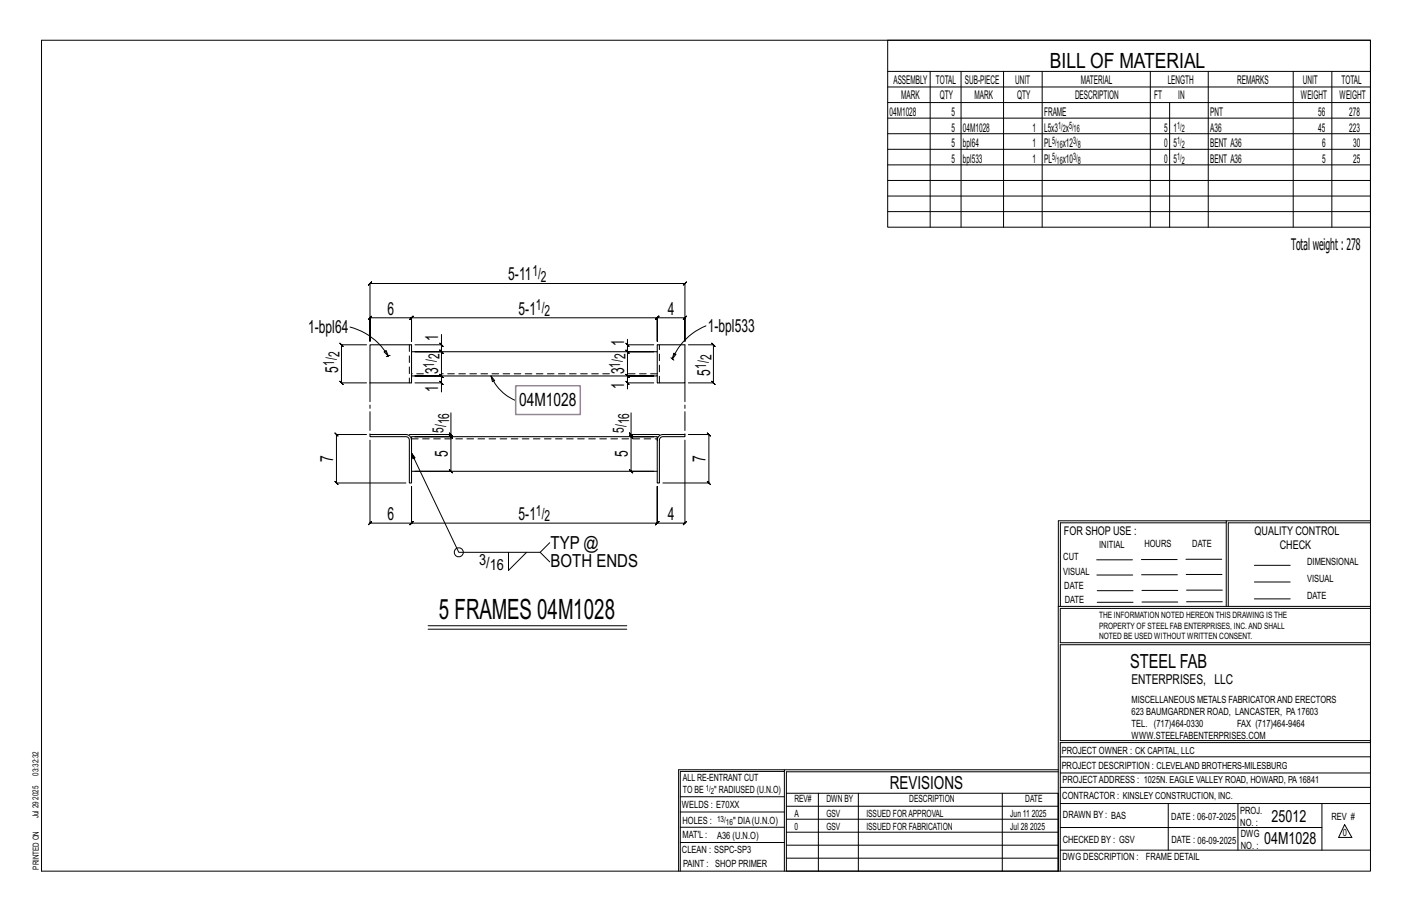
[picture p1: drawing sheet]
<svg xmlns="http://www.w3.org/2000/svg" width="432mm" height="279mm" viewBox="0 0 432 279" stroke-linecap="round" stroke-linejoin="round" font-family="sans-serif">
<g fill="none" stroke="#000" stroke-width=".31">
<path d="M12.7 12.3h406.4v254h-406.4zM271.5 12.3h147.6v57.2h-147.6zM271.5 21.8h147.6M271.5 26.6h147.6M271.5 31.4h147.6M271.5 36.1h147.6M284.5 21.8v47.7M293.9 21.8v47.7M306.9 21.8v47.7M318.7 21.8v47.7M351.8 21.8v47.7M357.7 31.4v38.1"/>
<path d="M369.5 21.8v47.7M395.5 21.8v47.7M407.3 21.8v47.7M271.5 40.9h147.6M271.5 45.6h147.6M271.5 50.4h147.6M271.5 55.2h147.6M271.5 59.9h147.6M271.5 64.7h147.6M107 100a19.1 19.1 0 0 1 11.7 8.8M113.1 86.7l-.5 .5 1-1-.5 .5h96.4l-.5 .5 1-1-.5 .5v17.6v-7.2l.5-.5-1 1 .5-.5h-8.5l.5-.5-1 1 .5-.5v7.2v-7.2l.5-.5-1 1 .5-.5h-75.2l.5-.5-1 1 .5-.5v7.2v-7.2l.5-.5-1 1 .5-.5h-12.7l.5-.5-1 1 .5-.5v7.2zM215.9 99.6a18.8 18.8 0 0 0-10.3 10.1"/>
<path d="M112.1 105.4h-7.7l-.5-.5 1 1-.5-.5v11.6l-.5-.5 1 1-.5-.5h7.7M117.5 107.6l.6-.5 .6 1.7zM118.7 108.8l-.6 .2M119.3 108.7l-.6 .1M126.9 117h8.1v2.8M134.5 116.5l1 1zM134.5 104.9l1 1zM135 105.4v2.1l-.5-.5 1 1-.5-.5h-8.1h8.1l-.5-.5 1 1-.5-.5v7.4l-.5-.5 1 1-.5-.5h-8.1h8.1l-.5-.5 1 1-.5-.5v2.1M135 102.3v3.1h-8.1M150.2 114.9l1.1 1.4-.7 .4zM150.2 114.9a13.8 13.8 0 0 0 7.4 7.5M191.4 116.5l1 1z"/>
<path d="M191.4 104.9l1 1zM191.9 105.4v2.1l-.5-.5 1 1-.5-.5h8h-8l-.5-.5 1 1-.5-.5v7.4l-.5-.5 1 1-.5-.5h8h-8l-.5-.5 1 1-.5-.5v2.1M191.9 103.7v1.7h8M199.9 117h-8v1.9M205.2 109.3l.4 .4M205.6 109.7l.5 .4M206 108l.7 .3-1.1 1.4zM210.5 105.4h7.7l-.5-.5 1 1-.5-.5v11.6l-.5-.5 1 1-.5-.5h-7.7M112.1 132.8h-9.2l-.5-.5 1 1-.5-.5v14.8l-.5-.5 1 1-.5-.5h21.2M113.1 134.5v25.4l-.5 .5 1-1-.5 .5h12.7l-.5 .5 1-1-.5 .5v-11.2v11.2l-.5 .5 1-1-.5 .5h75.2l-.5 .5 1-1-.5 .5v-11.2v11.2l-.5 .5 1-1-.5 .5h8.5l-.5 .5 1-1-.5 .5v-25.4M125.8 138.5l.5 1.8 .6-.4-1.1-1.4 14.5 30.3h24.9l2.9-2.9M137.4 132.3l1 1z"/>
<path d="M137.9 132.8v.7l-.5-.5 1 1-.5-.5h-11h11l-.5-.5 1 1-.5-.5v10.6l-.5-.5 1 1-.5-.5h-11M137.9 126.2v6.6h-12.7M192.5 132.3l1 1zM193 132.8v.7l-.5-.5 1 1-.5-.5h6.9h-6.9l-.5-.5 1 1-.5-.5v10.6l-.5-.5 1 1-.5-.5h6.9M193 126.2v6.6h8.6M210.5 132.8h6.3l-.5-.5 1 1-.5-.5v14.8l-.5-.5 1 1-.5-.5h-14.1M375 159.8h-50.7v25.6M375 159.2h-51.3l-.1 107.1M419.1 159.2h-44.1v26.2M419.1 159.8h-43.5v25.6M155.5 168.8v5.6l5.5-5.6M165.2 168.8l2.9 3"/>
<path d="M335.4 171.1h10.9M335.4 175.8h11M349 171h11M349.1 175.7h11M362.7 171h10.9M362.7 175.6h11M383.6 172.8h11M383.6 177.9h11M130.9 191.3h60.8M130.9 192.3h60.8M323.7 185.4h95.4M335.5 184.1h11"/>
<path d="M335.5 180.6h11M349.2 184h11M349.2 180.5h11M362.9 180.4h10.9M362.9 184h10.9M383.6 183.1h11M419.1 186h-94.9v10.5h94.9M419.1 197.1h-94.9v29.3h94.9v.6h-94.9v39.3M239.9 235.8h-31.9v30.5M239.9 235.3h-32.4v31M323.6 235.3h-83.7v31M323.6 235.9h-83.1v6.6"/>
<path d="M324.2 236.3h94.9M324.2 231.4h94.9M208 252.9h31.9M208 257.5h31.9M208 243.6h31.9M208 248.2h31.9M240.5 242.5h83.1v23.8h-83.1zM240.5 258.4h83.1M240.5 254.4h83.1M240.5 250.4h83.1M240.5 246.5h83.1M250.3 242.5v23.8"/>
<path d="M262.5 242.5v23.8M306.5 242.5v23.8M324.2 253h80.1M324.2 245.6h94.9M324.2 259.9h94.9M324.2 240.7h94.9M357.3 245.6v14.3M378.6 245.6v14.3M404.3 245.6v14.3M411.2 252.1l2.2 3.9h-4zM240.5 262.3h83.1"/>
<circle cx="140.3" cy="168.8" r="1.38"/>
</g>
<path d="M125.8 107.5h75.2v7.4h-75.2zM125.8 107.5v-2.1h-12.7v11.6h12.7v-2.1M201 107.5v-2.1h8.5v11.6h-8.5v-2.1M113.1 132.8h11a1.72 1.72 0 0 1 1.7 1.7v13.1h-.6v-13.1l-.3-.7-.8-.3h-11zM125.8 134.5v-1h75.2v14.1h.6l.2-13.6 .9-.5h6.8v-.7h-6.8a1.72 1.72 0 0 0-1.7 1.7M125.8 144.1h75.2" fill="none" stroke="#000" stroke-width=".32"/>
<path d="M125.2 105.4v11.6M129.5 114.3h-3.7M186.4 114.3h-51.4M201 114.3h-9.1M201.6 117v-11.6M125.8 134.2h75.2" fill="none" stroke="#000" stroke-width=".31" stroke-dasharray="2 1.4"/>
<path d="M157.7 118h19.7v8.7h-19.7z" fill="none" stroke="#f0f" stroke-width=".5"/>
<path d="M113.1 117v15.8M209.5 117v15.8" fill="none" stroke="#000" stroke-width=".31" stroke-dasharray="5.8 1 1 1"/>
<text font-size="8.6" x="134.2" y="189.3">5 FRAMES 04M1028</text>
<text font-size="6.4" x="321.1" y="20.7">BILL OF MATERIAL</text>
<text font-size="5.9" x="345.6" y="204.1">STEEL FAB</text>
<text font-size="5.6" x="158.8" y="124.1">04M1028</text>
<g font-size="5.5">
<text x="155.4" y="85.7">5-11</text>
<text x="94.2" y="101.9">1-bpl64</text>
<text x="118.5" y="96.2">6</text>
<text x="158.6" y="96.2">5-1</text>
<text x="204.2" y="96.2">4</text>
<text x="216.4" y="101.5">1-bpl533</text>
<text x="134" y="104.3" transform="rotate(-90 134 104.3)">1</text>
<text x="190.9" y="105.8" transform="rotate(-90 190.9 105.8)">1</text>
<text x="103.4" y="113.9" transform="rotate(-90 103.4 113.9)">5</text>
<text x="134" y="119.8" transform="rotate(-90 134 119.8)">1</text>
<text x="134" y="114.4" transform="rotate(-90 134 114.4)">3</text>
<text x="190.9" y="118.9" transform="rotate(-90 190.9 118.9)">1</text>
<text x="190.9" y="114.4" transform="rotate(-90 190.9 114.4)">3</text>
<text x="217.2" y="114.8" transform="rotate(-90 217.2 114.8)">5</text>
<text x="101.9" y="141.3" transform="rotate(-90 101.9 141.3)">7</text>
<text x="136.9" y="139.8" transform="rotate(-90 136.9 139.8)">5</text>
<text x="192" y="139.8" transform="rotate(-90 192 139.8)">5</text>
<text x="215.8" y="141.3" transform="rotate(-90 215.8 141.3)">7</text>
<text x="118.5" y="158.9">6</text>
<text x="158.6" y="158.9">5-1</text>
<text x="204.2" y="158.9">4</text>
<text x="168.4" y="167.8">TYP @</text>
<text x="168.4" y="173.4">BOTH ENDS</text>
<text x="272.2" y="241.1">REVISIONS</text>
</g>
<g font-size="5.1">
<text x="388.9" y="251.3">25012</text>
<text x="386.6" y="258.1">04M1028</text>
</g>
<text font-size="4.9" x="394.8" y="76.4">Totalweight : 278</text>
<g font-size="4.7">
<text x="162.8" y="84.4">1/</text>
<text x="165.4" y="86.1">2</text>
<text x="163.9" y="94.9">1/</text>
<text x="166.5" y="96.6">2</text>
<text x="102.2" y="111.9" transform="rotate(-90 102.2 111.9)">1/</text>
<text x="103.9" y="109.3" transform="rotate(-90 103.9 109.3)">2</text>
<text x="132.8" y="112.4" transform="rotate(-90 132.8 112.4)">1/</text>
<text x="134.4" y="109.8" transform="rotate(-90 134.4 109.8)">2</text>
<text x="189.7" y="112.4" transform="rotate(-90 189.7 112.4)">1/</text>
<text x="191.3" y="109.8" transform="rotate(-90 191.3 109.8)">2</text>
<text x="215.9" y="112.8" transform="rotate(-90 215.9 112.8)">1/</text>
<text x="217.6" y="110.2" transform="rotate(-90 217.6 110.2)">2</text>
<text x="137.3" y="129.7" transform="rotate(-90 137.3 129.7)">16</text>
<text x="192.4" y="129.7" transform="rotate(-90 192.4 129.7)">16</text>
<text x="135.7" y="132.3" transform="rotate(-90 135.7 132.3)">5/</text>
<text x="190.7" y="132.3" transform="rotate(-90 190.7 132.3)">5/</text>
<text x="163.9" y="157.7">1/</text>
<text x="166.5" y="159.3">2</text>
<text x="146.5" y="172.7">3/</text>
<text x="149.8" y="174.3">16</text>
</g>
<text font-size="4.2" x="346" y="209.1">ENTERPRISES, LLC</text>
<g font-size="3.7">
<text x="273.2" y="25.6">ASSEMBLY</text>
<text x="286.2" y="25.6">TOTAL</text>
<text x="295.1" y="25.6">SUB-PIECE</text>
<text x="310.4" y="25.6">UNIT</text>
<text x="330.5" y="25.6">MATERIAL</text>
<text x="357.1" y="25.6">LENGTH</text>
<text x="378.3" y="25.6">REMARKS</text>
<text x="398.4" y="25.6">UNIT</text>
<text x="410.2" y="25.6">TOTAL</text>
<text x="272.1" y="35.5">04M1028</text>
<text x="275.6" y="30.4">MARK</text>
<text x="287.4" y="30.4">QTY</text>
<text x="290.9" y="35.5">5</text>
<text x="298" y="30.4">MARK</text>
<text x="311" y="30.4">QTY</text>
<text x="319.3" y="35.5">FRAME</text>
<text x="328.7" y="30.4">DESCRIPTION</text>
<text x="353" y="30.4">FT</text>
<text x="360.3" y="30.4">IN</text>
<text x="370.1" y="35.5">PNT</text>
<text x="397.8" y="30.4">WEIGHT</text>
<text x="403.2" y="35.5">56</text>
<text x="409.6" y="30.4">WEIGHT</text>
<text x="412.6" y="35.5">278</text>
<text x="290.9" y="40.2">5</text>
<text x="294.5" y="40.2">04M1028</text>
<text x="315.8" y="40.2">1</text>
<text x="319.3" y="40.2">L5x3 x</text>
<text x="356" y="40.2">5</text>
<text x="358.9" y="40.2">1</text>
<text x="370.1" y="40.2">A36</text>
<text x="403.2" y="40.2">45</text>
<text x="412.6" y="40.2">223</text>
<text x="290.9" y="45">5</text>
<text x="294.5" y="45">bpl64</text>
<text x="315.8" y="45">1</text>
<text x="319.3" y="45">PL</text>
<text x="325" y="45">x12</text>
<text x="356" y="45">0</text>
<text x="358.9" y="45">5</text>
<text x="370.1" y="45">BENT A36</text>
<text x="404.3" y="45">6</text>
<text x="413.8" y="45">30</text>
<text x="290.9" y="49.7">5</text>
<text x="294.5" y="49.7">bpl533</text>
<text x="315.8" y="49.7">1</text>
<text x="319.3" y="49.7">PL</text>
<text x="325" y="49.7">x10</text>
<text x="356" y="49.7">0</text>
<text x="358.9" y="49.7">5</text>
<text x="370.1" y="49.7">BENT A36</text>
<text x="404.3" y="49.7">5</text>
<text x="413.8" y="49.7">25</text>
<text x="325.3" y="163.4">FOR SHOP USE :</text>
<text x="383.7" y="163.4">QUALITY CONTROL</text>
<text x="391.4" y="167.8">CHECK</text>
</g>
<g font-size="3.1">
<text x="323.6" y="39.4">1/ 5/</text>
<text x="325" y="40.5">2</text>
<text x="328.3" y="40.5">16</text>
<text x="360" y="39.4">1/</text>
<text x="361.4" y="40.5">2</text>
<text x="321.7" y="44.1">5/</text>
<text x="323.1" y="45.3">16</text>
<text x="328.2" y="44.1">3/</text>
<text x="329.6" y="45.3">8</text>
<text x="360" y="44.1">1/</text>
<text x="361.4" y="45.3">2</text>
<text x="321.7" y="48.9">5/</text>
<text x="323.1" y="50">16</text>
<text x="328.2" y="48.9">3/</text>
<text x="329.6" y="50">8</text>
<text x="360" y="48.9">1/</text>
<text x="361.4" y="50">2</text>
<text x="336.2" y="167.4">INITIAL</text>
<text x="350" y="167.1">HOURS</text>
<text x="364.6" y="167.2">DATE</text>
<text x="325.2" y="171.3">CUT</text>
<text x="399.8" y="172.8">DIMENSIONAL</text>
<text x="325.1" y="175.8">VISUAL</text>
<text x="399.8" y="177.9">VISUAL</text>
<text x="325.5" y="180">DATE</text>
<text x="325.7" y="184.4">DATE</text>
<text x="399.8" y="183.1">DATE</text>
<text x="346" y="215">MISCELLANEOUS METALS FABRICATORAND ERECTORS</text>
<text x="346" y="218.6">623 BAUMGARDNER ROAD, LANCASTER, PA17603</text>
<text x="346" y="225.8">WWW.STEELFABENTERPRISES.COM</text>
<text x="346" y="222.2">TEL. (717)464-0330</text>
<text x="378.3" y="222.2">FAX (717)464-9464</text>
<text x="324.7" y="230.5">PROJECT OWNER : CK CAPITAL, LLC</text>
<text x="208.8" y="238.8">ALL RE-ENTRANT CUT</text>
<text x="324.7" y="235.1">PROJECT DESCRIPTION : CLEVELAND BROTHERS-MILESBURG</text>
<text x="324.9" y="239.5">PROJECTADDRESS : 1025N. EAGLE VALLEY ROAD, HOWARD, PA16841</text>
<text x="208.8" y="242.5">TO BE</text>
<text x="218.4" y="242.5">&quot; RADIUSED (U.N.O)</text>
<text x="242.9" y="245.3">REV#</text>
<text x="252.7" y="245.3">DWN BY</text>
<text x="278.1" y="245.3">DESCRIPTION</text>
<text x="313.5" y="245.3">DATE</text>
<text x="324.9" y="244.2">CONTRACTOR : KINSLEY CONSTRUCTION, INC.</text>
<text x="208.5" y="247">WELDS : E70XX</text>
<text x="208.7" y="251.7">HOLES :</text>
<text x="224.2" y="251.8">&quot; DIA(U.N.O)</text>
<text x="242.9" y="249.9">A</text>
<text x="252.7" y="249.9">GSV</text>
<text x="264.9" y="249.9">ISSUED FORAPPROVAL</text>
<text x="309" y="249.9">Jun 11</text>
<text x="315.5" y="249.9">2025</text>
<text x="325.1" y="250">DRAWN BY : BAS</text>
<text x="358.2" y="250.5">DATE : 06-07-2025</text>
<text x="379.3" y="248.9">PROJ.</text>
<text x="407.2" y="250.5">REV #</text>
<text x="208.7" y="256.3">MAT'L :</text>
<text x="219.3" y="256.4">A36 (U.N.O)</text>
<text x="242.9" y="253.8">0</text>
<text x="252.7" y="253.8">GSV</text>
<text x="264.9" y="253.8">ISSUED FOR FABRICATION</text>
<text x="309" y="253.8">Jul 28</text>
<text x="315" y="253.8">2025</text>
<text x="325" y="257.6">CHECKED BY : GSV</text>
<text x="358.3" y="257.7">DATE : 06-09-2025</text>
<text x="379.3" y="252.5">NO. :</text>
<text x="379.5" y="255.9">DWG</text>
<text x="410.6" y="255.5">0</text>
<text x="208.6" y="260.7">CLEAN : SSPC-SP3</text>
<text x="324.9" y="262.9">DWG DESCRIPTION :</text>
<text x="350.4" y="263">FRAME DETAIL</text>
<text x="379.5" y="259.5">NO. :</text>
<text x="208.9" y="265">PAINT : SHOP PRIMER</text>
</g>
<g font-size="2.7">
<text x="336.1" y="189">THE INFORMATION NOTED HEREON THIS DRAWING IS THE</text>
<text x="336.1" y="195.4">NOTED BE USED WITHOUT WRITTEN CONSENT.</text>
<text x="336.1" y="192.2">PROPERTY OF STEEL FAB ENTERPRISES, INC.AND SHALL</text>
</g>
<g font-size="2.6">
<text x="215.9" y="241.8">1/</text>
<text x="217.4" y="242.7">2</text>
<text x="219.3" y="251.1">13/</text>
<text x="222" y="252.1">16</text>
</g>
<g font-size="2.5">
<text x="11.7" y="237.1" transform="rotate(-90 11.7 237.1)">03:32:32</text>
<text x="11.8" y="244.4" transform="rotate(-90 11.8 244.4)">2025</text>
<text x="11.8" y="250.1" transform="rotate(-90 11.8 250.1)">Jul 29</text>
<text x="11.9" y="265.8" transform="rotate(-90 11.9 265.8)">PRINTED ON</text>
</g>
</svg>
